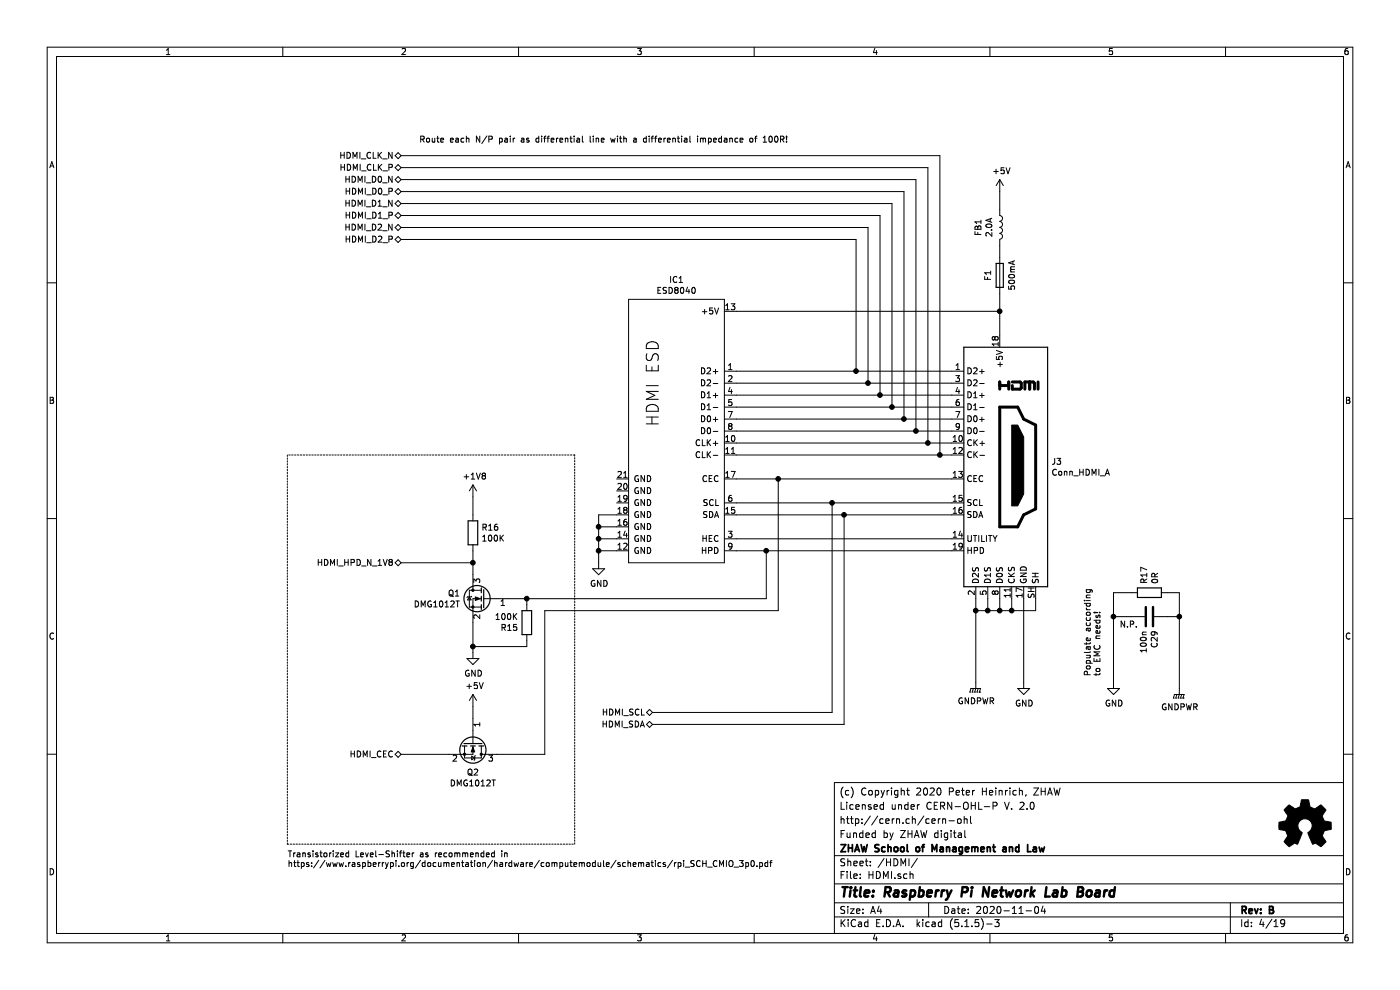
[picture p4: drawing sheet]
EESchema Schematic File Version 4
EELAYER 30 0
EELAYER END
$Descr A4 11693 8268
encoding utf-8
Sheet 4 19
Title "Raspberry Pi Network Lab Board"
Date "2020-11-04"
Rev "B"
Comp "ZHAW School of Management and Law"
Comment1 "Funded by ZHAW digital"
Comment2 "http://cern.ch/cern-ohl"
Comment3 "Licensed under CERN-OHL-P V. 2.0"
Comment4 "(c) Copyright 2020 Peter Heinrich, ZHAW"
$EndDescr
$Comp
L Device:R R17
U 1 1
P 9600 4950
AR Path="/5E8C857B/5F6BBBC3" Ref="R17"  Part="1" 
AR Path="/5E8C87A2/5F6BBBC3" Ref="R?"  Part="1" 
AR Path="/5E8C85D5/5F6BBBC3" Ref="R?"  Part="1" 
F 0 "R17" H 9670 4996 50  0000 L CNN
F 1 "0R" H 9670 4905 50  0000 L CNN
F 2 "Resistor_SMD:R_0805_2012Metric" V 9530 4950 50  0001 C CNN
F 3 "https://www.vishay.com/docs/20035/dcrcwe3.pdf" H 9600 4950 50  0001 C CNN
F 4 "CRCW08050000Z0EA" H 9600 4950 50  0001 C CNN "MPN"
F 5 "1469846" H 9600 4950 50  0001 C CNN "ON_FARNELL"
	1    9600 4950
	0    -1   -1   0   
$EndComp
$Comp
L Device:C C?
U 1 1
P 9600 5150
AR Path="/5E8C8987/5F6BBBCA" Ref="C?"  Part="1" 
AR Path="/5E8C857B/5F6BBBCA" Ref="C29"  Part="1" 
AR Path="/5E8C85D5/5F6BBBCA" Ref="C?"  Part="1" 
F 0 "C29" H 9715 5196 50  0000 L CNN
F 1 "100n" H 9715 5105 50  0000 L CNN
F 2 "Capacitor_SMD:C_0805_2012Metric" H 9638 5000 50  0001 C CNN
F 3 "https://api.kemet.com/component-edge/download/specsheet/C0805C104K5RACTU.pdf" H 9600 5150 50  0001 C CNN
F 4 "C0805C104K5RACTU" H 9600 5150 50  0001 C CNN "MPN"
F 5 "1414664" H 9600 5150 50  0001 C CNN "ON_FARNELL"
F 6 "" H 9600 5150 50  0001 C CNN "LCSC_PART_NO"
	1    9600 5150
	0    1    1    0   
$EndComp
$Comp
L power:GND #PWR?
U 1 1
P 9300 5700
AR Path="/5E8C85D5/5F6BBBD7" Ref="#PWR?"  Part="1" 
AR Path="/5E8C857B/5F6BBBD7" Ref="#PWR034"  Part="1" 
F 0 "#PWR034" H 9300 5450 50  0001 C CNN
F 1 "GND" H 9305 5527 50  0000 C CNN
F 2 "" H 9300 5700 50  0001 C CNN
F 3 "" H 9300 5700 50  0001 C CNN
	1    9300 5700
	1    0    0    -1  
$EndComp
$Comp
L power:GNDPWR #PWR?
U 1 1
P 9850 5750
AR Path="/5E8C85D5/5F6BBBDD" Ref="#PWR?"  Part="1" 
AR Path="/5E8C857B/5F6BBBDD" Ref="#PWR035"  Part="1" 
F 0 "#PWR035" H 9850 5550 50  0001 C CNN
F 1 "GNDPWR" H 9854 5596 50  0000 C CNN
F 2 "" H 9850 5700 50  0001 C CNN
F 3 "" H 9850 5700 50  0001 C CNN
	1    9850 5750
	1    0    0    -1  
$EndComp
Wire Wire Line
	9300 4950 9450 4950
Wire Wire Line
	9450 5150 9300 5150
Connection ~ 9300 5150
Wire Wire Line
	9300 5150 9300 4950
Wire Wire Line
	9750 5150 9850 5150
Wire Wire Line
	9750 4950 9850 4950
Wire Wire Line
	9850 4950 9850 5150
Connection ~ 9850 5150
Text Notes 9200 5650 1    50   ~ 0
Populate according \nto EMC needs!
Text Notes 9350 5250 0    50   ~ 0
N.P.
Connection ~ 5000 4400
Wire Wire Line
	5000 4300 5000 4400
Wire Wire Line
	5150 4300 5000 4300
Connection ~ 5000 4500
Wire Wire Line
	5000 4400 5000 4500
Wire Wire Line
	5150 4400 5000 4400
Connection ~ 5000 4600
Wire Wire Line
	5000 4500 5000 4600
Wire Wire Line
	5150 4500 5000 4500
Wire Wire Line
	5000 4600 5000 4700
Wire Wire Line
	5150 4600 5000 4600
$Comp
L power:GND #PWR030
U 1 1
P 5000 4700
F 0 "#PWR030" H 5000 4450 50  0001 C CNN
F 1 "GND" H 5005 4527 50  0000 C CNN
F 2 "" H 5000 4700 50  0001 C CNN
F 3 "" H 5000 4700 50  0001 C CNN
	1    5000 4700
	1    0    0    -1  
$EndComp
Wire Wire Line
	7050 4300 6150 4300
Connection ~ 7050 4300
Wire Wire Line
	7050 6050 7050 4300
Wire Wire Line
	6950 4200 7950 4200
Connection ~ 6950 4200
Wire Wire Line
	6150 4200 6950 4200
Wire Wire Line
	6950 5950 6950 4200
Wire Wire Line
	6500 4000 6150 4000
Connection ~ 6500 4000
Wire Wire Line
	6500 5100 6500 4000
Wire Wire Line
	4550 5100 6500 5100
Wire Wire Line
	4550 6300 4550 5100
Wire Wire Line
	4150 6300 4550 6300
Wire Wire Line
	3950 5900 3950 6000
$Comp
L power:+5V #PWR036
U 1 1
P 3950 5900
F 0 "#PWR036" H 3950 5750 50  0001 C CNN
F 1 "+5V" H 3965 6073 50  0000 C CNN
F 2 "" H 3950 5900 50  0001 C CNN
F 3 "" H 3950 5900 50  0001 C CNN
	1    3950 5900
	1    0    0    -1  
$EndComp
$Comp
L Device:Q_NMOS_GSD Q2
U 1 1
P 3950 6200
F 0 "Q2" V 4199 6200 50  0000 C CNN
F 1 "DMG1012T" V 4290 6200 50  0000 C CNN
F 2 "SOT-532:SOT-532" H 4150 6300 50  0001 C CNN
F 3 "http://www.farnell.com/datasheets/2040092.pdf" H 3950 6200 50  0001 C CNN
F 4 "DMG1012T-7" H 3950 6200 50  0001 C CNN "MPN"
F 5 "2543524" H 3950 6200 50  0001 C CNN "ON_FARNELL"
	1    3950 6200
	0    1    1    0   
$EndComp
Wire Wire Line
	3950 5200 3950 5400
$Comp
L power:GND #PWR031
U 1 1
P 3950 5450
F 0 "#PWR031" H 3950 5200 50  0001 C CNN
F 1 "GND" H 3955 5277 50  0000 C CNN
F 2 "" H 3950 5450 50  0001 C CNN
F 3 "" H 3950 5450 50  0001 C CNN
	1    3950 5450
	1    0    0    -1  
$EndComp
Wire Wire Line
	6400 4600 6150 4600
Connection ~ 6400 4600
Wire Wire Line
	6400 5000 6400 4600
Wire Wire Line
	4250 5000 4400 5000
Wire Wire Line
	3950 4700 3950 4800
Connection ~ 3950 4700
Wire Wire Line
	3950 4600 3950 4700
Wire Wire Line
	3950 4150 3950 4300
$Comp
L power:+1V8 #PWR029
U 1 1
P 3950 4150
F 0 "#PWR029" H 3950 4000 50  0001 C CNN
F 1 "+1V8" H 3965 4323 50  0000 C CNN
F 2 "" H 3950 4150 50  0001 C CNN
F 3 "" H 3950 4150 50  0001 C CNN
	1    3950 4150
	1    0    0    -1  
$EndComp
$Comp
L Device:R R?
U 1 1
P 3950 4450
AR Path="/5E8C8845/5EC177C4" Ref="R?"  Part="1" 
AR Path="/5F37F386/5EC177C4" Ref="R?"  Part="1" 
AR Path="/5F38055E/5EC177C4" Ref="R?"  Part="1" 
AR Path="/5E8C857B/5EC177C4" Ref="R16"  Part="1" 
F 0 "R16" H 4020 4496 50  0000 L CNN
F 1 "100K" H 4020 4405 50  0000 L CNN
F 2 "Resistor_SMD:R_0603_1608Metric" V 3880 4450 50  0001 C CNN
F 3 "https://www.vishay.com/docs/20035/dcrcwe3.pdf" H 3950 4450 50  0001 C CNN
F 4 "CRCW0603100KFKEA" H 3950 4450 50  0001 C CNN "MPN"
F 5 "1469649" H 3950 4450 50  0001 C CNN "ON_FARNELL"
	1    3950 4450
	1    0    0    -1  
$EndComp
$Comp
L Device:Q_NMOS_GSD Q1
U 1 1
P 4050 5000
F 0 "Q1" H 4255 5046 50  0000 L CNN
F 1 "DMG1012T" H 4255 4955 50  0000 L CNN
F 2 "SOT-532:SOT-532" H 4250 5100 50  0001 C CNN
F 3 "http://www.farnell.com/datasheets/2040092.pdf" H 4050 5000 50  0001 C CNN
F 4 "DMG1012T-7" H 4050 5000 50  0001 C CNN "MPN"
F 5 "2543524" H 4050 5000 50  0001 C CNN "ON_FARNELL"
	1    4050 5000
	-1   0    0    -1  
$EndComp
Wire Wire Line
	8350 2050 8350 2150
Wire Wire Line
	8350 1600 8350 1750
$Comp
L power:+5V #PWR028
U 1 1
P 8350 1600
F 0 "#PWR028" H 8350 1450 50  0001 C CNN
F 1 "+5V" H 8365 1773 50  0000 C CNN
F 2 "" H 8350 1600 50  0001 C CNN
F 3 "" H 8350 1600 50  0001 C CNN
	1    8350 1600
	1    0    0    -1  
$EndComp
$Comp
L Device:L FB?
U 1 1
P 8350 1900
AR Path="/5E8C8845/5EC009BC" Ref="FB?"  Part="1" 
AR Path="/5F37F386/5EC009BC" Ref="FB?"  Part="1" 
AR Path="/5F38055E/5EC009BC" Ref="FB?"  Part="1" 
AR Path="/5E8C857B/5EC009BC" Ref="FB1"  Part="1" 
F 0 "FB1" V 8169 1900 50  0000 C CNN
F 1 "2.0A" V 8260 1900 50  0000 C CNN
F 2 "Inductor_SMD:L_0603_1608Metric_Pad1.05x0.95mm_HandSolder" H 8350 1900 50  0001 C CNN
F 3 "http://www.farnell.com/datasheets/1740433.pdf" H 8350 1900 50  0001 C CNN
F 4 "BLM18PG121SN1D" V 8350 1900 50  0001 C CNN "MPN"
F 5 "1515738" H 8350 1900 50  0001 C CNN "ON_FARNELL"
	1    8350 1900
	1    0    0    -1  
$EndComp
Connection ~ 8350 2600
Wire Wire Line
	8350 2450 8350 2600
$Comp
L Device:Fuse F?
U 1 1
P 8350 2300
AR Path="/5E8C89DB/5EBFDED2" Ref="F?"  Part="1" 
AR Path="/5E8C8BAF/5EBFDED2" Ref="F?"  Part="1" 
AR Path="/5E8C85D5/5EBFDED2" Ref="F?"  Part="1" 
AR Path="/5E8C857B/5EBFDED2" Ref="F1"  Part="1" 
F 0 "F1" V 8250 2300 50  0000 C CNN
F 1 "500mA" V 8450 2300 50  0000 C CNN
F 2 "Fuse:Fuse_1206_3216Metric" V 8280 2300 50  0001 C CNN
F 3 "http://www.littelfuse.com/data/en/Data_Sheets/Littelfuse_PTC_1206L.pdf" H 8350 2300 50  0001 C CNN
F 4 "1206L050YR" V 8350 2300 50  0001 C CNN "MPN"
F 5 "1596993" H 8350 2300 50  0001 C CNN "ON_FARNELL"
	1    8350 2300
	1    0    0    -1  
$EndComp
Wire Wire Line
	8350 2600 8350 2800
Wire Wire Line
	6150 2600 8350 2600
$Comp
L ESD8040:ESD8040 IC1
U 1 1
P 5250 2500
F 0 "IC1" H 5650 2665 50  0000 C CNN
F 1 "ESD8040" H 5650 2574 50  0000 C CNN
F 2 "ESD8040:ESD8040" H 5250 150 50  0001 L CNN
F 3 "http://www.farnell.com/datasheets/2355017.pdf" H 5250 2500 50  0001 C CNN
F 4 "ESD8040MUTAG" H 5250 2500 50  0001 C CNN "MPN"
F 5 "2533264" H 5250 2500 50  0001 C CNN "ON_FARNELL"
	1    5250 2500
	1    0    0    -1  
$EndComp
Text Notes 3500 1200 0    50   ~ 0
Route each N/P pair as differential line with a differential impedance of 100R!
Wire Wire Line
	3950 4700 3350 4700
Wire Wire Line
	3350 6300 3750 6300
Wire Wire Line
	7150 3100 6150 3100
Connection ~ 7150 3100
Wire Wire Line
	7150 2000 7150 3100
Wire Wire Line
	3350 2000 7150 2000
Wire Wire Line
	6150 3200 7250 3200
Wire Wire Line
	7250 3200 7950 3200
Connection ~ 7250 3200
Wire Wire Line
	7250 1900 7250 3200
Wire Wire Line
	3350 1900 7250 1900
Wire Wire Line
	7350 3300 6150 3300
Connection ~ 7350 3300
Wire Wire Line
	7350 1800 7350 3300
Wire Wire Line
	3350 1800 7350 1800
Wire Wire Line
	7450 3400 7950 3400
Connection ~ 7450 3400
Wire Wire Line
	7450 1700 7450 3400
Wire Wire Line
	3350 1700 7450 1700
Wire Wire Line
	7550 3500 6150 3500
Connection ~ 7550 3500
Wire Wire Line
	7550 1600 7550 3500
Wire Wire Line
	3350 1600 7550 1600
Wire Wire Line
	7650 3600 7950 3600
Connection ~ 7650 3600
Wire Wire Line
	7650 1500 7650 3600
Wire Wire Line
	3350 1500 7650 1500
Wire Wire Line
	7750 3700 6150 3700
Connection ~ 7750 3700
Wire Wire Line
	7750 1400 7750 3700
Wire Wire Line
	3350 1400 7750 1400
Wire Wire Line
	7850 3800 7950 3800
Connection ~ 7850 3800
Wire Wire Line
	7850 1300 7850 3800
Wire Wire Line
	3350 1300 7850 1300
Connection ~ 8450 5100
Wire Wire Line
	8650 5100 8650 5000
Wire Wire Line
	8450 5100 8650 5100
Connection ~ 8350 5100
Wire Wire Line
	8450 5100 8450 5000
Wire Wire Line
	8350 5100 8450 5100
Connection ~ 8250 5100
Wire Wire Line
	8350 5100 8350 5000
Wire Wire Line
	8250 5100 8350 5100
Wire Wire Line
	8150 5100 8150 5000
Connection ~ 8150 5100
Wire Wire Line
	8250 5100 8250 5000
Wire Wire Line
	8150 5100 8250 5100
Wire Wire Line
	8150 5700 8150 5100
$Comp
L power:GNDPWR #PWR032
U 1 1
P 8150 5700
F 0 "#PWR032" H 8150 5500 50  0001 C CNN
F 1 "GNDPWR" H 8154 5546 50  0000 C CNN
F 2 "" H 8150 5650 50  0001 C CNN
F 3 "" H 8150 5650 50  0001 C CNN
	1    8150 5700
	1    0    0    -1  
$EndComp
$Comp
L power:GND #PWR033
U 1 1
P 8550 5700
F 0 "#PWR033" H 8550 5450 50  0001 C CNN
F 1 "GND" H 8555 5527 50  0000 C CNN
F 2 "" H 8550 5700 50  0001 C CNN
F 3 "" H 8550 5700 50  0001 C CNN
	1    8550 5700
	1    0    0    -1  
$EndComp
Wire Wire Line
	7950 4600 6400 4600
Wire Wire Line
	6150 4500 7950 4500
Wire Wire Line
	7950 4300 7050 4300
Wire Wire Line
	7950 4000 6500 4000
Wire Wire Line
	6150 3800 7850 3800
Wire Wire Line
	7950 3700 7750 3700
Wire Wire Line
	6150 3600 7650 3600
Wire Wire Line
	7950 3500 7550 3500
Wire Wire Line
	6150 3400 7450 3400
Wire Wire Line
	7950 3300 7350 3300
Wire Wire Line
	7950 3100 7150 3100
$Comp
L Connector:HDMI_A J3
U 1 1
P 8350 3900
F 0 "J3" H 8780 3946 50  0000 L CNN
F 1 "Conn_HDMI_A" H 8780 3855 50  0000 L CNN
F 2 "47151-1051:47151-1051" H 8375 3900 50  0001 C CNN
F 3 "http://www.farnell.com/datasheets/2696868.pdf" H 8375 3900 50  0001 C CNN
F 4 "47151-1051 " H 8350 3900 50  0001 C CNN "MPN"
F 5 "2614936" H 8350 3900 50  0001 C CNN "ON_FARNELL"
	1    8350 3900
	1    0    0    -1  
$EndComp
Text HLabel 5450 6050 0    50   BiDi ~ 0
HDMI_SDA
Text HLabel 5450 5950 0    50   BiDi ~ 0
HDMI_SCL
Text HLabel 3350 4700 0    50   BiDi ~ 0
HDMI_HPD_N_1V8
Text HLabel 3350 2000 0    50   BiDi ~ 0
HDMI_D2_P
Text HLabel 3350 1900 0    50   BiDi ~ 0
HDMI_D2_N
Text HLabel 3350 1800 0    50   BiDi ~ 0
HDMI_D1_P
Text HLabel 3350 1700 0    50   BiDi ~ 0
HDMI_D1_N
Text HLabel 3350 1600 0    50   BiDi ~ 0
HDMI_D0_P
Text HLabel 3350 1500 0    50   BiDi ~ 0
HDMI_D0_N
Text HLabel 3350 1400 0    50   BiDi ~ 0
HDMI_CLK_P
Text HLabel 3350 1300 0    50   BiDi ~ 0
HDMI_CLK_N
Text HLabel 3350 6300 0    50   BiDi ~ 0
HDMI_CEC
Wire Wire Line
	8550 5000 8550 5700
Wire Wire Line
	5450 6050 7050 6050
Wire Wire Line
	6950 5950 5450 5950
Wire Wire Line
	9850 5150 9850 5750
Wire Wire Line
	9300 5150 9300 5700
$Comp
L Graphic:Logo_Open_Hardware_Small #LOGO?
U 1 1
P 10900 6900
AR Path="/5F5FE37A" Ref="#LOGO?"  Part="1" 
AR Path="/5E8C857B/5F5FE37A" Ref="#LOGO4"  Part="1" 
F 0 "#LOGO4" H 10900 7175 50  0001 C CNN
F 1 "Logo_Open_Hardware_Small" H 10900 6675 50  0001 C CNN
F 2 "" H 10900 6900 50  0001 C CNN
F 3 "~" H 10900 6900 50  0001 C CNN
	1    10900 6900
	1    0    0    -1  
$EndComp
Wire Notes Line
	2400 3800 2400 7050
Wire Notes Line
	2400 7050 4800 7050
Wire Notes Line
	4800 7050 4800 3800
Wire Notes Line
	4800 3800 2400 3800
Text Notes 2400 7250 0    50   ~ 0
Transistorized Level-Shifter as recommended in\nhttps://www.raspberrypi.org/documentation/hardware/computemodule/schematics/rpi_SCH_CMIO_3p0.pdf
$Comp
L Device:R R?
U 1 1
P 4400 5200
AR Path="/5E8C8845/5F9B3E66" Ref="R?"  Part="1" 
AR Path="/5F37F386/5F9B3E66" Ref="R?"  Part="1" 
AR Path="/5F38055E/5F9B3E66" Ref="R?"  Part="1" 
AR Path="/5E8C857B/5F9B3E66" Ref="R15"  Part="1" 
F 0 "R15" H 4470 5246 50  0000 L CNN
F 1 "100K" H 4470 5155 50  0000 L CNN
F 2 "Resistor_SMD:R_0603_1608Metric" V 4330 5200 50  0001 C CNN
F 3 "https://www.vishay.com/docs/20035/dcrcwe3.pdf" H 4400 5200 50  0001 C CNN
F 4 "CRCW0603100KFKEA" H 4400 5200 50  0001 C CNN "MPN"
F 5 "1469649" H 4400 5200 50  0001 C CNN "ON_FARNELL"
	1    4400 5200
	-1   0    0    1   
$EndComp
Wire Wire Line
	4400 5050 4400 5000
Connection ~ 4400 5000
Wire Wire Line
	4400 5000 6400 5000
Wire Wire Line
	4400 5350 4400 5400
Wire Wire Line
	4400 5400 3950 5400
Connection ~ 3950 5400
Wire Wire Line
	3950 5400 3950 5450
$EndSCHEMATC
